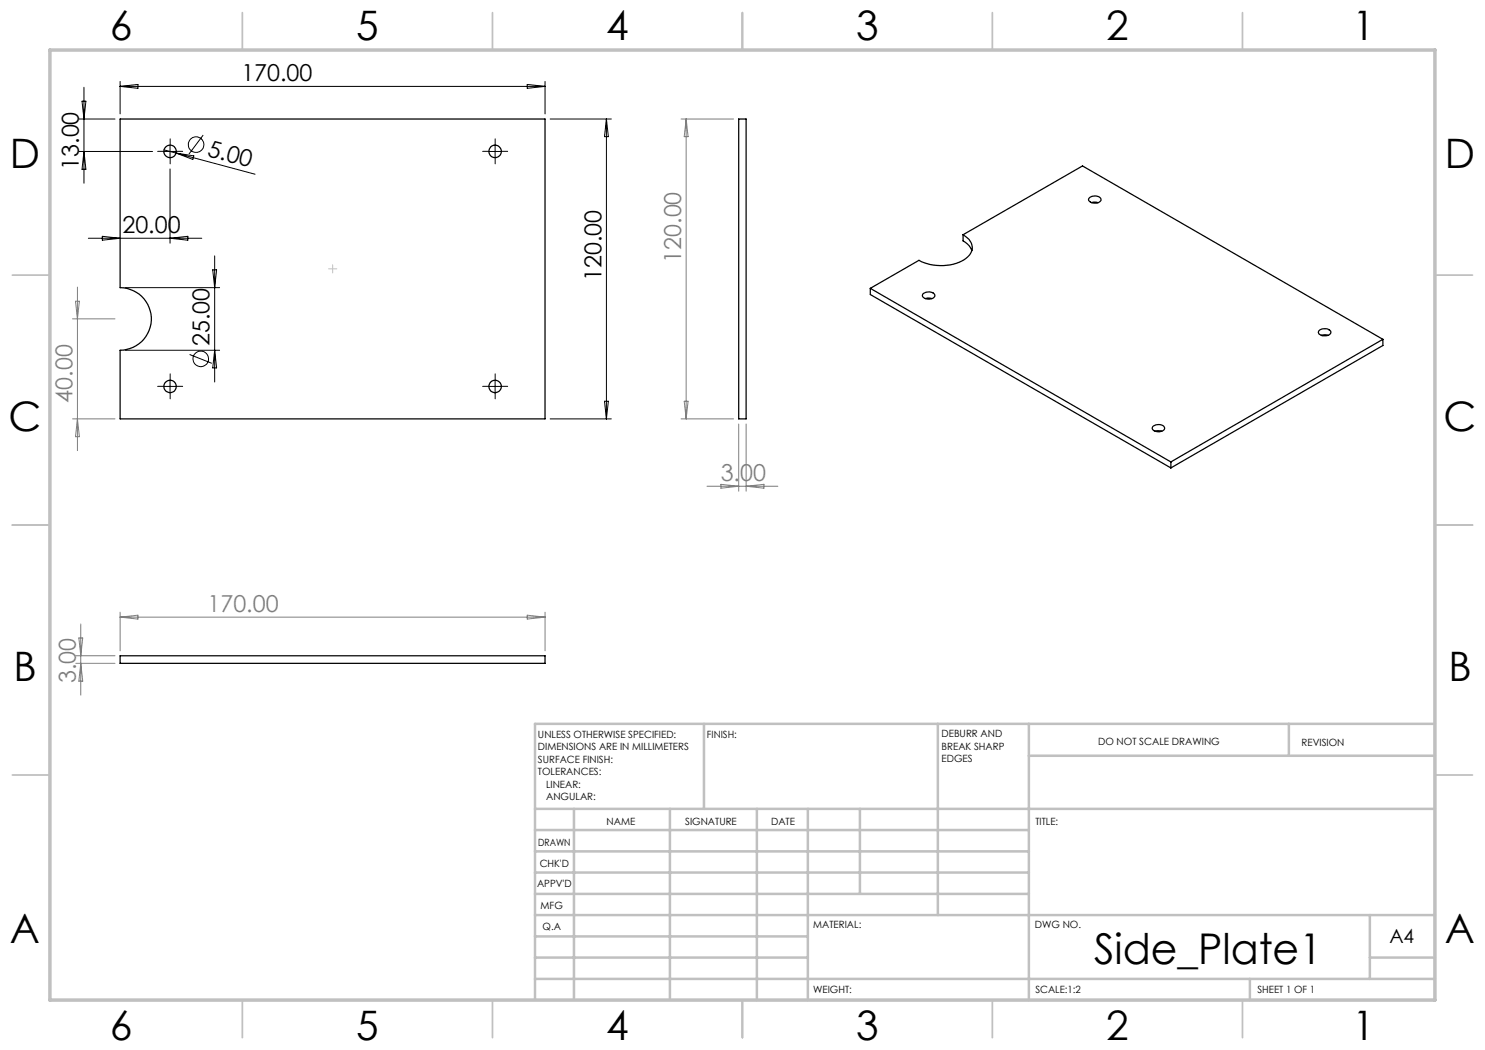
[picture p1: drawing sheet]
<svg xmlns="http://www.w3.org/2000/svg" width="297mm" height="210mm" viewBox="0 0 297 210" stroke-linecap="round" stroke-linejoin="round" font-family="sans-serif">
<g fill="none" stroke="#000" stroke-width=".2">
<path d="M16.8 17.5v19.1M24 16.3v6.5M24 17.3h85M24 17.3l3.6-.4v.8zM105.4 16.9l3.6 .4-3.6 .4zM109 16.3v6.5M15.8 30.3h14.7M15.8 23.8h7.2M16.4 20.2h.8l-.4 3.6zM16.8 30.3l.4 3.6h-.8zM32.8 30.3h2.5M32.8 30l18.2 4.8"/>
<path d="M34 29v2.5M34 33.8v14.8M35.2 30.6l3.6 .6-.2 .7zM40.6 27l-2.8 3.8M97.8 30.3h2.5M99 29v2.5M110 23.8h12.3M121.3 23.8v60M121.3 23.8l.4 3.5h-.8zM17.7 47.7h22.7M20.5 47.3l3.5 .4-3.5 .3zM25 57.5h18.9"/>
<path d="M34 47.7l3.6-.4v.7zM42.5 54h.8l-.4 3.5zM42.9 51.2v25.2M25 70.1h18.9M32.8 77.3h2.5M34 76.1v2.5M37.9 70.9l4.5 1.8M42.9 70.1l.4 3.5h-.8zM97.8 77.3h2.5M99 76.1v2.5M110 83.8h12.3M120.9 80.2h.8l-.4 3.6z"/>
<circle cx="39.2" cy="28.9" r="1.56"/>
<circle cx="40.2" cy="71.8" r="1.56"/>
</g>
<g fill="none" stroke="#000" stroke-width=".2" stroke-dasharray="15.2 1.3 1.3 1.3">
<path d="M32.8 30.3h-1.3M34 29v-1.2M34 31.5v1.3M35.3 30.3h1.2M97.8 30.3h-1.3M99 29v-1.2M99 31.5v1.3M100.3 30.3h1.2M32.8 77.3h-1.3M34 76v-1.2M34 78.5v1.3M35.3 77.3h1.2"/>
<path d="M97.8 77.3h-1.3M99 76v-1.2M99 78.5v1.3M100.3 77.3h1.2"/>
</g>
<path d="M65.7 53.8h1.7M66.5 54.6v-1.7" fill="none" stroke="#c0c0c0" stroke-width=".2" stroke-dasharray="15.2 1.3 1.3 1.3"/>
<g fill="none" stroke="#c0c0c0" stroke-width=".35">
<path d="M48.5 2.5v7.5M98.5 2.5v7.5M148.5 2.5v7.5M198.5 2.5v7.5M248.5 2.5v7.5M2.5 55h7.5M287 55h7.5M2.5 105h7.5M287 105h7.5M2.5 155h7.5M287 155h7.5M48.5 200v7.5"/>
<path d="M98.5 200v7.5M148.5 200v7.5M198.5 200v7.5M248.5 200v7.5"/>
</g>
<g fill="none" stroke="#c0c0c0" stroke-width=".5">
<path d="M140.8 144.8v17M187.6 144.8v38.2M205.8 144.8v55.2M205.8 151.2h81.2M257.8 144.8v6.4M287 144.8h-180v55.2M107 161.8h180M107 178.8h98.8M107 174.5h98.8M107 170.3h98.8M107 166h98.8M114.8 161.8v38.2"/>
<path d="M134 161.8v38.2M151.4 161.8v38.2M161.6 161.8v38.2M172 161.8v17M107 195.8h180M107 191.5h54.6M107 187.3h54.6M107 183h180M250 195.8v4.2M274 191.5h13M274 183v12.8"/>
</g>
<path d="M10 10h277v190h-277z" fill="none" stroke="#c0c0c0" stroke-width=".7"/>
<g fill="none" stroke="#808080" stroke-width=".2">
<path d="M136.2 23.8h10.5M137.2 23.8v60M137.2 23.8l.4 3.5h-.8zM15.5 57.4v32.7M14.5 63.8h8.5M15.1 60.2h.8l-.4 3.6zM14.5 83.8h8.5M15.5 83.8l.4 3.5h-.8zM136.2 83.8h10.5M136.8 80.2h.8l-.4 3.6zM141.4 97.3h14.2M144.2 96.9l3.5 .4-3.5 .3z"/>
<path d="M147.7 84.8v13.4M149.2 84.8v13.4M149.2 97.3l3.6-.4v.7zM15.2 131.2h7.8M15.2 132.7h7.8M15.8 127.6h.7l-.3 3.6zM16.2 124.8v14.2M16.2 132.7l.3 3.5h-.7zM24 122.4v7.8M24 123.4h85M24 123.4l3.6-.4v.8zM105.4 123l3.6 .4-3.6 .4z"/>
<path d="M109 122.4v7.8"/>
</g>
<g fill="none" stroke="#000" stroke-width=".25">
<path d="M24 23.8h85v60h-85v-13.7a6.3 6.3 0 0 0 6.3-6.3 6.3 6.3 0 0 0-6.3-6.3zM147.7 23.8h1.5v60h-1.5zM217.8 39.6a1.54 1.54 0 0 1 2.4 .3 1.44 1.44 0 0 1-2.5 .1zM174.1 57.7v1.2l60.1 34.7M174.1 57.7l60.1 34.7M184.6 58.8a1.6 1.6 0 0 1 2.4 .2 1.27 1.27 0 0 1-1.9 .7l-.6-.4zM185.1 59.7l.4-.1 .9 .1M192.6 46.9a2.94 2.94 0 0 1 1.7 3.3 5.5 5.5 0 0 1-4.9 2.8 9.4 9.4 0 0 1-5.6-.9l-9.7 5.6M192.6 46.9v1.3l1.2 .9 .6 1M192.6 46.9l23.9-13.7 60.1 34.7M218.3 40.5l.4-.1 .9 .1M263.9 66a1.53 1.53 0 0 1 2.3 .4 1.47 1.47 0 0 1-2.4 .4l-.1-.3z"/>
<path d="M264.3 67.1l.7-.2 .6 .2M276.6 67.9l-42.4 24.5M276.6 67.9v1.2l-42.4 24.5M230.5 85.3a1.57 1.57 0 0 1 2.4 .3 1.44 1.44 0 0 1-2.5 .1zM231 86.2l.5-.1 .8 .1M234.2 92.4v1.2M24 131.2h85v1.5h-85z"/>
<circle cx="34" cy="30.3" r="1.24"/>
<circle cx="99" cy="30.3" r="1.25"/>
<circle cx="34" cy="77.3" r="1.24"/>
<circle cx="99" cy="77.3" r="1.25"/>
</g>
<text font-size="8.5" x="218.8" y="192.7">Side_Plate1</text>
<g font-size="8.1">
<text x="22" y="8">6</text>
<text x="71.2" y="8">5</text>
<text x="121.2" y="8">4</text>
<text x="171.3" y="8">3</text>
<text x="221.3" y="8">2</text>
<text x="270.5" y="8">1</text>
<text x="2" y="33.6">D</text>
<text x="289" y="33.6">D</text>
<text x="1.7" y="86.1">C</text>
<text x="288.7" y="86.1">C</text>
<text x="2.7" y="136.1">B</text>
<text x="289.7" y="136.1">B</text>
<text x="2" y="188.6">A</text>
<text x="289" y="188.6">A</text>
<text x="22" y="208">6</text>
<text x="71.2" y="208">5</text>
<text x="121.2" y="208">4</text>
<text x="171.3" y="208">3</text>
<text x="221.3" y="208">2</text>
<text x="270.5" y="208">1</text>
</g>
<g font-size="4.7">
<text x="48.3" y="16.3">170.00</text>
<text x="15.8" y="34" transform="rotate(-90 15.8 34)">13.00</text>
<text x="41.3" y="31.2" transform="rotate(15 41.3 31.2)">5.00</text>
<text x="24.5" y="46.6">20.00</text>
<text x="120.3" y="56.2" transform="rotate(-90 120.3 56.2)">120.00</text>
<text x="41.9" y="69.2" transform="rotate(-90 41.9 69.2)">25.00</text>
</g>
<g font-size="4.7" fill="#808080">
<text x="136.2" y="52.5" transform="rotate(-90 136.2 52.5)">120.00</text>
<text x="14.5" y="80.5" transform="rotate(-90 14.5 80.5)">40.00</text>
<text x="144.1" y="96.2">3.00</text>
<text x="41.5" y="122.4">170.00</text>
<text x="15.2" y="136.6" transform="rotate(-90 15.2 136.6)">3.00</text>
</g>
<text font-size="3.9" x="277.9" y="188.5">A4</text>
<g font-size="2">
<text x="107.6" y="147.6">UNLESS OTHERWISE SPECIFIED:</text>
<text x="141.4" y="147.6">FINISH:</text>
<text x="188.3" y="147.5">DEBURR AND</text>
<text x="188.3" y="150">BREAK SHARP</text>
<text x="219.6" y="149">DO NOT SCALE DRAWING</text>
<text x="260.3" y="149.2">REVISION</text>
<text x="107.6" y="150.1">DIMENSIONS ARE IN MILLIMETERS</text>
<text x="107.6" y="152.6">SURFACE FINISH:</text>
<text x="107.6" y="155.1">TOLERANCES:</text>
<text x="188.3" y="152.5">EDGES</text>
<text x="109.2" y="157.6">LINEAR:</text>
<text x="109.2" y="160.1">ANGULAR:</text>
<text x="121.3" y="165">NAME</text>
<text x="137" y="164.9">SIGNATURE</text>
<text x="154.2" y="164.9">DATE</text>
<text x="207.1" y="164.9">TITLE:</text>
<text x="107.6" y="169.1">DRAWN</text>
<text x="107.9" y="173.3">CHK'D</text>
<text x="107.4" y="177.4">APPV'D</text>
<text x="108.1" y="181.8">MFG</text>
<text x="108.5" y="186">Q.A</text>
<text x="162.6" y="185.5">MATERIAL:</text>
<text x="207" y="185.5">DWG NO.</text>
<text x="162.6" y="198.5">WEIGHT:</text>
<text x="207.1" y="198.6">SCALE:1:2</text>
<text x="251.5" y="198.6">SHEET 1 OF 1</text>
</g>
</svg>
